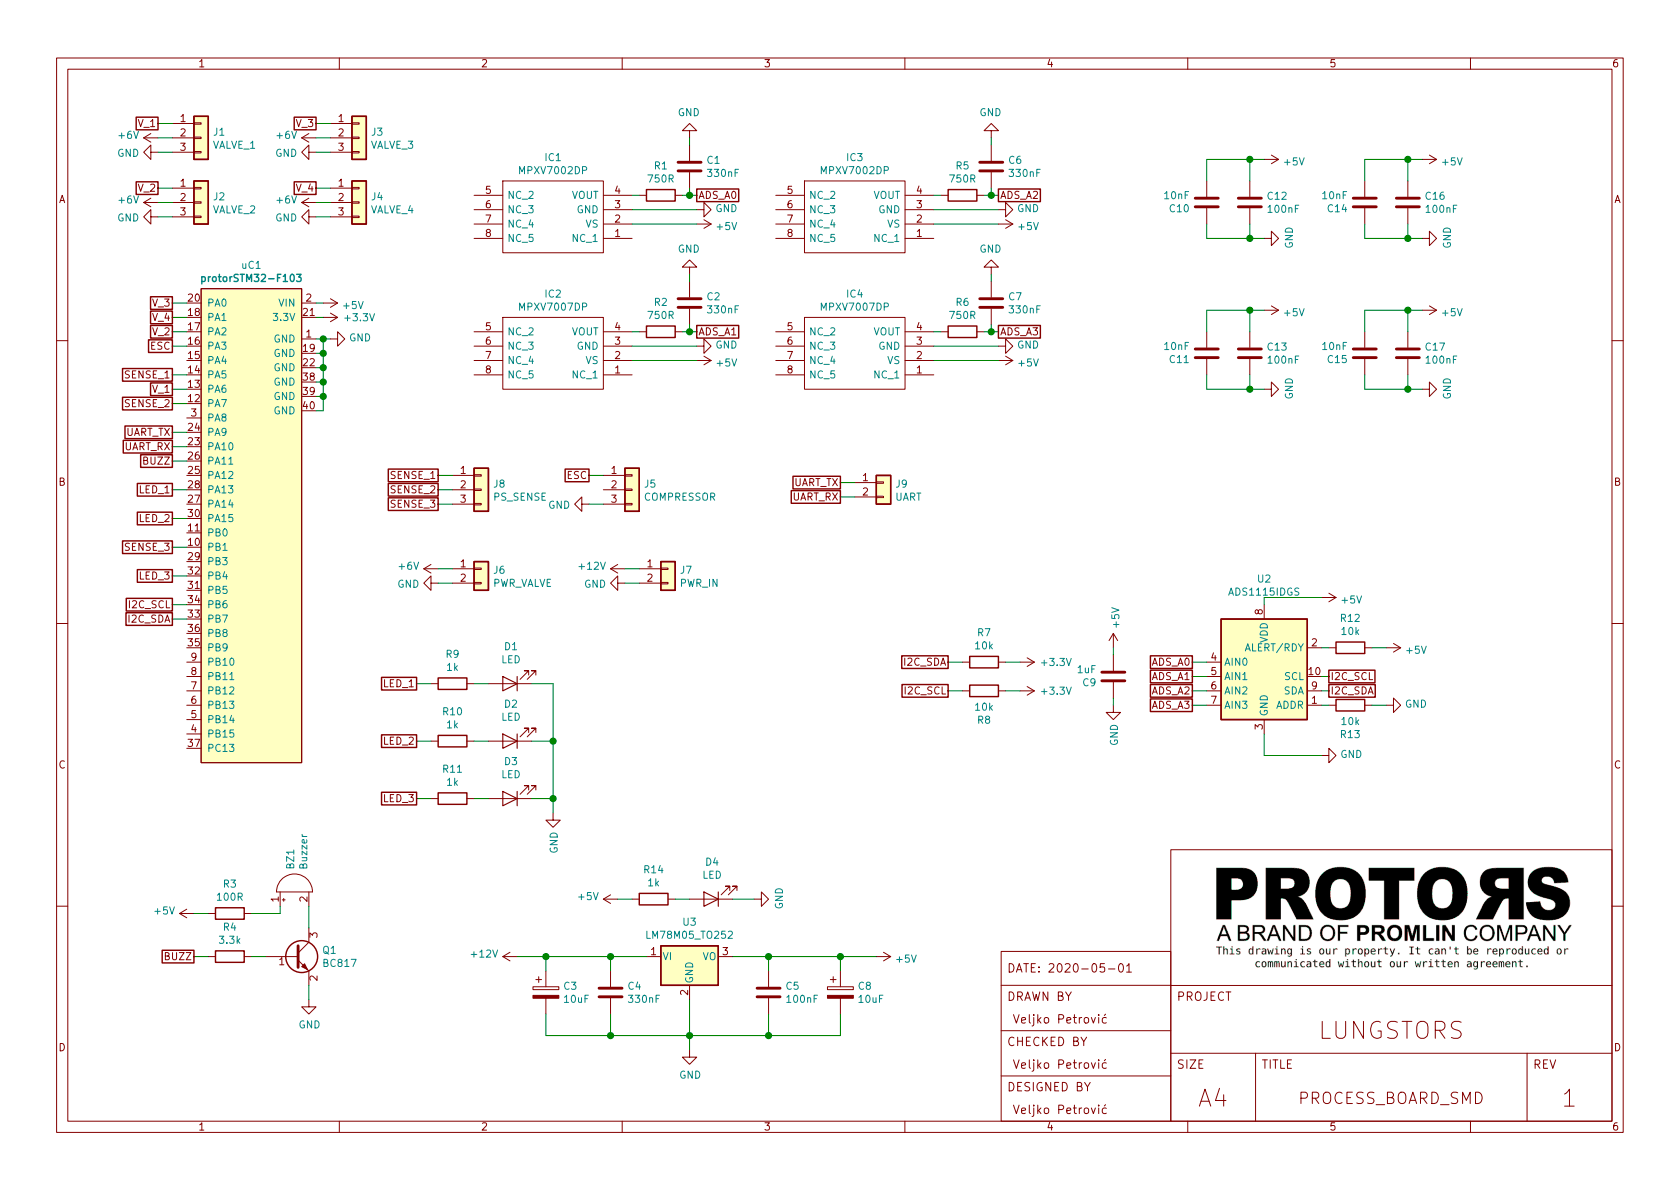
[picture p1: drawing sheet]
EESchema Schematic File Version 4
EELAYER 30 0
EELAYER END
$Descr A4 11693 8268
encoding utf-8
Sheet 1 1
Title "PROCESS_BOARD_SMD"
Date "2020-05-01"
Rev "1"
Comp ""
Comment1 "LUNGSTORS"
Comment2 "Veljko Petrović"
Comment3 "Veljko Petrović"
Comment4 "Veljko Petrović"
$EndDescr
$Comp
L PROCESS_BOARD_SMD-rescue:MPXV7002DP-protors IC3
U 1 1
P 5400 1350
F 0 "IC3" H 5950 1615 50  0000 C CNN
F 1 "MPXV7002DP" H 5950 1524 50  0000 C CNN
F 2 "protors:MPXV7002DPT1" H 6350 1450 50  0001 L CNN
F 3 "http://www.nxp.com/docs/en/data-sheet/MPXV7002.pdf" H 6350 1350 50  0001 L CNN
F 4 "9.906" H 6350 1150 50  0001 L CNN "Height"
F 5 "NXP" H 6350 1050 50  0001 L CNN "Manufacturer_Name"
	1    5400 1350
	1    0    0    -1  
$EndComp
$Comp
L PROCESS_BOARD_SMD-rescue:MPXV7002DP-protors IC1
U 1 1
P 3300 1350
F 0 "IC1" H 3850 1615 50  0000 C CNN
F 1 "MPXV7002DP" H 3850 1524 50  0000 C CNN
F 2 "protors:MPXV7002DPT1" H 4250 1450 50  0001 L CNN
F 3 "http://www.nxp.com/docs/en/data-sheet/MPXV7002.pdf" H 4250 1350 50  0001 L CNN
F 4 "9.906" H 4250 1150 50  0001 L CNN "Height"
F 5 "NXP" H 4250 1050 50  0001 L CNN "Manufacturer_Name"
	1    3300 1350
	1    0    0    -1  
$EndComp
$Comp
L PROCESS_BOARD_SMD-rescue:MPXV7002DP-protors IC2
U 1 1
P 3300 2300
F 0 "IC2" H 3850 2565 50  0000 C CNN
F 1 "MPXV7007DP" H 3850 2474 50  0000 C CNN
F 2 "protors:MPXV7002DPT1" H 4250 2400 50  0001 L CNN
F 3 "http://www.nxp.com/docs/en/data-sheet/MPXV7002.pdf" H 4250 2300 50  0001 L CNN
F 4 "9.906" H 4250 2100 50  0001 L CNN "Height"
F 5 "NXP" H 4250 2000 50  0001 L CNN "Manufacturer_Name"
	1    3300 2300
	1    0    0    -1  
$EndComp
$Comp
L PROCESS_BOARD_SMD-rescue:MPXV7002DP-protors IC4
U 1 1
P 5400 2300
F 0 "IC4" H 5950 2565 50  0000 C CNN
F 1 "MPXV7007DP" H 5950 2474 50  0000 C CNN
F 2 "protors:MPXV7002DPT1" H 6350 2400 50  0001 L CNN
F 3 "http://www.nxp.com/docs/en/data-sheet/MPXV7002.pdf" H 6350 2300 50  0001 L CNN
F 4 "9.906" H 6350 2100 50  0001 L CNN "Height"
F 5 "NXP" H 6350 2000 50  0001 L CNN "Manufacturer_Name"
	1    5400 2300
	1    0    0    -1  
$EndComp
$Comp
L Device:Buzzer BZ1
U 1 1
P 2050 6200
F 0 "BZ1" H 2202 6229 50  0000 L CNN
F 1 "Buzzer" H 2202 6138 50  0000 L CNN
F 2 "Buzzer_Beeper:Buzzer_12x9.5RM7.6" V 2025 6300 50  0001 C CNN
F 3 "~" V 2025 6300 50  0001 C CNN
	1    2050 6200
	0    -1   -1   0   
$EndComp
$Comp
L Device:C C1
U 1 1
P 4800 1150
F 0 "C1" H 4915 1196 50  0000 L CNN
F 1 "330nF" H 4915 1105 50  0000 L CNN
F 2 "Capacitor_SMD:C_0603_1608Metric" H 4838 1000 50  0001 C CNN
F 3 "~" H 4800 1150 50  0001 C CNN
	1    4800 1150
	1    0    0    -1  
$EndComp
$Comp
L Device:R R1
U 1 1
P 4600 1350
F 0 "R1" V 4393 1350 50  0000 C CNN
F 1 "750R" V 4484 1350 50  0000 C CNN
F 2 "Resistor_SMD:R_0603_1608Metric" V 4530 1350 50  0001 C CNN
F 3 "~" H 4600 1350 50  0001 C CNN
	1    4600 1350
	0    1    1    0   
$EndComp
$Comp
L power:GND #PWR043
U 1 1
P 9200 5250
F 0 "#PWR043" H 9200 5000 50  0001 C CNN
F 1 "GND" V 9205 5122 50  0000 R CNN
F 2 "" H 9200 5250 50  0001 C CNN
F 3 "" H 9200 5250 50  0001 C CNN
	1    9200 5250
	0    -1   -1   0   
$EndComp
Text GLabel 9250 4700 2    50   UnSpc ~ 0
I2C_SCL
Text GLabel 8300 4600 0    50   UnSpc ~ 0
ADS_A0
Text GLabel 8300 4700 0    50   UnSpc ~ 0
ADS_A1
Text GLabel 8300 4800 0    50   UnSpc ~ 0
ADS_A2
Text GLabel 8300 4900 0    50   UnSpc ~ 0
ADS_A3
$Comp
L Device:C C4
U 1 1
P 4250 6900
F 0 "C4" H 4365 6946 50  0000 L CNN
F 1 "330nF" H 4365 6855 50  0000 L CNN
F 2 "Capacitor_SMD:C_0603_1608Metric" H 4288 6750 50  0001 C CNN
F 3 "~" H 4250 6900 50  0001 C CNN
	1    4250 6900
	1    0    0    -1  
$EndComp
$Comp
L Device:C C5
U 1 1
P 5350 6900
F 0 "C5" H 5465 6946 50  0000 L CNN
F 1 "100nF" H 5465 6855 50  0000 L CNN
F 2 "Capacitor_SMD:C_0603_1608Metric" H 5388 6750 50  0001 C CNN
F 3 "~" H 5350 6900 50  0001 C CNN
	1    5350 6900
	1    0    0    -1  
$EndComp
$Comp
L Device:CP C3
U 1 1
P 3800 6900
F 0 "C3" H 3918 6946 50  0000 L CNN
F 1 "10uF" H 3918 6855 50  0000 L CNN
F 2 "Capacitor_SMD:CP_Elec_4x4.5" H 3838 6750 50  0001 C CNN
F 3 "~" H 3800 6900 50  0001 C CNN
	1    3800 6900
	1    0    0    -1  
$EndComp
$Comp
L Device:CP C8
U 1 1
P 5850 6900
F 0 "C8" H 5968 6946 50  0000 L CNN
F 1 "10uF" H 5968 6855 50  0000 L CNN
F 2 "Capacitor_SMD:CP_Elec_4x5.4" H 5888 6750 50  0001 C CNN
F 3 "~" H 5850 6900 50  0001 C CNN
	1    5850 6900
	1    0    0    -1  
$EndComp
$Comp
L power:+12V #PWR018
U 1 1
P 3600 6650
F 0 "#PWR018" H 3600 6500 50  0001 C CNN
F 1 "+12V" V 3615 6778 50  0000 L CNN
F 2 "" H 3600 6650 50  0001 C CNN
F 3 "" H 3600 6650 50  0001 C CNN
	1    3600 6650
	0    -1   -1   0   
$EndComp
$Comp
L power:GND #PWR026
U 1 1
P 4800 7300
F 0 "#PWR026" H 4800 7050 50  0001 C CNN
F 1 "GND" H 4805 7127 50  0000 C CNN
F 2 "" H 4800 7300 50  0001 C CNN
F 3 "" H 4800 7300 50  0001 C CNN
	1    4800 7300
	1    0    0    -1  
$EndComp
$Comp
L power:+5V #PWR035
U 1 1
P 6100 6650
F 0 "#PWR035" H 6100 6500 50  0001 C CNN
F 1 "+5V" V 6115 6778 50  0000 L CNN
F 2 "" H 6100 6650 50  0001 C CNN
F 3 "" H 6100 6650 50  0001 C CNN
	1    6100 6650
	0    1    1    0   
$EndComp
Wire Wire Line
	4250 6750 4250 6650
Connection ~ 4250 6650
Wire Wire Line
	4250 6650 4500 6650
Wire Wire Line
	3800 6750 3800 6650
Wire Wire Line
	3600 6650 3800 6650
Connection ~ 3800 6650
Wire Wire Line
	3800 6650 4250 6650
Wire Wire Line
	3800 7050 3800 7200
Wire Wire Line
	3800 7200 4250 7200
Wire Wire Line
	4800 7200 4800 7300
Wire Wire Line
	4250 7050 4250 7200
Connection ~ 4250 7200
Wire Wire Line
	4250 7200 4800 7200
Wire Wire Line
	4800 6950 4800 7200
Connection ~ 4800 7200
Wire Wire Line
	5100 6650 5350 6650
Wire Wire Line
	5850 6650 5850 6750
Connection ~ 5850 6650
Wire Wire Line
	5850 6650 6100 6650
Wire Wire Line
	5350 6650 5350 6750
Connection ~ 5350 6650
Wire Wire Line
	5350 6650 5850 6650
Wire Wire Line
	5850 7050 5850 7200
Wire Wire Line
	5850 7200 5350 7200
Wire Wire Line
	5350 7050 5350 7200
Connection ~ 5350 7200
Wire Wire Line
	5350 7200 4800 7200
Text GLabel 4850 1350 2    50   UnSpc ~ 0
ADS_A0
Text GLabel 4850 2300 2    50   UnSpc ~ 0
ADS_A1
Text GLabel 6950 1350 2    50   UnSpc ~ 0
ADS_A2
Text GLabel 6950 2300 2    50   UnSpc ~ 0
ADS_A3
$Comp
L power:+5V #PWR022
U 1 1
P 4850 1550
F 0 "#PWR022" H 4850 1400 50  0001 C CNN
F 1 "+5V" V 4865 1678 50  0000 L CNN
F 2 "" H 4850 1550 50  0001 C CNN
F 3 "" H 4850 1550 50  0001 C CNN
	1    4850 1550
	0    1    1    0   
$EndComp
$Comp
L power:+5V #PWR024
U 1 1
P 4850 2500
F 0 "#PWR024" H 4850 2350 50  0001 C CNN
F 1 "+5V" V 4865 2628 50  0000 L CNN
F 2 "" H 4850 2500 50  0001 C CNN
F 3 "" H 4850 2500 50  0001 C CNN
	1    4850 2500
	0    1    1    0   
$EndComp
$Comp
L power:+5V #PWR032
U 1 1
P 6950 2500
F 0 "#PWR032" H 6950 2350 50  0001 C CNN
F 1 "+5V" V 6965 2628 50  0000 L CNN
F 2 "" H 6950 2500 50  0001 C CNN
F 3 "" H 6950 2500 50  0001 C CNN
	1    6950 2500
	0    1    1    0   
$EndComp
$Comp
L power:+5V #PWR030
U 1 1
P 6950 1550
F 0 "#PWR030" H 6950 1400 50  0001 C CNN
F 1 "+5V" V 6965 1678 50  0000 L CNN
F 2 "" H 6950 1550 50  0001 C CNN
F 3 "" H 6950 1550 50  0001 C CNN
	1    6950 1550
	0    1    1    0   
$EndComp
$Comp
L power:GND #PWR021
U 1 1
P 4850 1450
F 0 "#PWR021" H 4850 1200 50  0001 C CNN
F 1 "GND" V 4855 1322 50  0000 R CNN
F 2 "" H 4850 1450 50  0001 C CNN
F 3 "" H 4850 1450 50  0001 C CNN
	1    4850 1450
	0    -1   -1   0   
$EndComp
$Comp
L power:GND #PWR023
U 1 1
P 4850 2400
F 0 "#PWR023" H 4850 2150 50  0001 C CNN
F 1 "GND" V 4855 2272 50  0000 R CNN
F 2 "" H 4850 2400 50  0001 C CNN
F 3 "" H 4850 2400 50  0001 C CNN
	1    4850 2400
	0    -1   -1   0   
$EndComp
$Comp
L power:GND #PWR031
U 1 1
P 6950 2400
F 0 "#PWR031" H 6950 2150 50  0001 C CNN
F 1 "GND" V 6955 2272 50  0000 R CNN
F 2 "" H 6950 2400 50  0001 C CNN
F 3 "" H 6950 2400 50  0001 C CNN
	1    6950 2400
	0    -1   -1   0   
$EndComp
$Comp
L power:GND #PWR029
U 1 1
P 6950 1450
F 0 "#PWR029" H 6950 1200 50  0001 C CNN
F 1 "GND" V 6955 1322 50  0000 R CNN
F 2 "" H 6950 1450 50  0001 C CNN
F 3 "" H 6950 1450 50  0001 C CNN
	1    6950 1450
	0    -1   -1   0   
$EndComp
Wire Wire Line
	4400 1450 4850 1450
Wire Wire Line
	4400 1550 4850 1550
Wire Wire Line
	6500 1450 6950 1450
Wire Wire Line
	6500 1550 6950 1550
Wire Wire Line
	4400 2400 4850 2400
Wire Wire Line
	4400 2500 4850 2500
Wire Wire Line
	6500 2400 6950 2400
Wire Wire Line
	6500 2500 6950 2500
$Comp
L Device:R R3
U 1 1
P 1600 6350
F 0 "R3" V 1393 6350 50  0000 C CNN
F 1 "100R" V 1484 6350 50  0000 C CNN
F 2 "Resistor_SMD:R_0603_1608Metric" V 1530 6350 50  0001 C CNN
F 3 "~" H 1600 6350 50  0001 C CNN
	1    1600 6350
	0    1    1    0   
$EndComp
Wire Wire Line
	4850 1350 4800 1350
Wire Wire Line
	4800 1350 4800 1300
Connection ~ 4800 1350
Wire Wire Line
	4800 1350 4750 1350
Wire Wire Line
	4450 1350 4400 1350
$Comp
L power:GND #PWR019
U 1 1
P 4800 950
F 0 "#PWR019" H 4800 700 50  0001 C CNN
F 1 "GND" H 4805 777 50  0000 C CNN
F 2 "" H 4800 950 50  0001 C CNN
F 3 "" H 4800 950 50  0001 C CNN
	1    4800 950 
	-1   0    0    1   
$EndComp
Wire Wire Line
	4800 950  4800 1000
$Comp
L Device:R R2
U 1 1
P 4600 2300
F 0 "R2" V 4393 2300 50  0000 C CNN
F 1 "750R" V 4484 2300 50  0000 C CNN
F 2 "Resistor_SMD:R_0603_1608Metric" V 4530 2300 50  0001 C CNN
F 3 "~" H 4600 2300 50  0001 C CNN
	1    4600 2300
	0    1    1    0   
$EndComp
$Comp
L Device:C C2
U 1 1
P 4800 2100
F 0 "C2" H 4915 2146 50  0000 L CNN
F 1 "330nF" H 4915 2055 50  0000 L CNN
F 2 "Capacitor_SMD:C_0603_1608Metric" H 4838 1950 50  0001 C CNN
F 3 "~" H 4800 2100 50  0001 C CNN
	1    4800 2100
	1    0    0    -1  
$EndComp
$Comp
L power:GND #PWR020
U 1 1
P 4800 1900
F 0 "#PWR020" H 4800 1650 50  0001 C CNN
F 1 "GND" H 4805 1727 50  0000 C CNN
F 2 "" H 4800 1900 50  0001 C CNN
F 3 "" H 4800 1900 50  0001 C CNN
	1    4800 1900
	-1   0    0    1   
$EndComp
Wire Wire Line
	4450 2300 4400 2300
Wire Wire Line
	4750 2300 4800 2300
Wire Wire Line
	4800 2250 4800 2300
Connection ~ 4800 2300
Wire Wire Line
	4800 2300 4850 2300
Wire Wire Line
	4800 1900 4800 1950
$Comp
L Device:R R5
U 1 1
P 6700 1350
F 0 "R5" V 6493 1350 50  0000 C CNN
F 1 "750R" V 6584 1350 50  0000 C CNN
F 2 "Resistor_SMD:R_0603_1608Metric" V 6630 1350 50  0001 C CNN
F 3 "~" H 6700 1350 50  0001 C CNN
	1    6700 1350
	0    1    1    0   
$EndComp
$Comp
L Device:C C6
U 1 1
P 6900 1150
F 0 "C6" H 7015 1196 50  0000 L CNN
F 1 "330nF" H 7015 1105 50  0000 L CNN
F 2 "Capacitor_SMD:C_0603_1608Metric" H 6938 1000 50  0001 C CNN
F 3 "~" H 6900 1150 50  0001 C CNN
	1    6900 1150
	1    0    0    -1  
$EndComp
$Comp
L power:GND #PWR027
U 1 1
P 6900 950
F 0 "#PWR027" H 6900 700 50  0001 C CNN
F 1 "GND" H 6905 777 50  0000 C CNN
F 2 "" H 6900 950 50  0001 C CNN
F 3 "" H 6900 950 50  0001 C CNN
	1    6900 950 
	-1   0    0    1   
$EndComp
$Comp
L Device:R R6
U 1 1
P 6700 2300
F 0 "R6" V 6493 2300 50  0000 C CNN
F 1 "750R" V 6584 2300 50  0000 C CNN
F 2 "Resistor_SMD:R_0603_1608Metric" V 6630 2300 50  0001 C CNN
F 3 "~" H 6700 2300 50  0001 C CNN
	1    6700 2300
	0    1    1    0   
$EndComp
$Comp
L Device:C C7
U 1 1
P 6900 2100
F 0 "C7" H 7015 2146 50  0000 L CNN
F 1 "330nF" H 7015 2055 50  0000 L CNN
F 2 "Capacitor_SMD:C_0603_1608Metric" H 6938 1950 50  0001 C CNN
F 3 "~" H 6900 2100 50  0001 C CNN
	1    6900 2100
	1    0    0    -1  
$EndComp
$Comp
L power:GND #PWR028
U 1 1
P 6900 1900
F 0 "#PWR028" H 6900 1650 50  0001 C CNN
F 1 "GND" H 6905 1727 50  0000 C CNN
F 2 "" H 6900 1900 50  0001 C CNN
F 3 "" H 6900 1900 50  0001 C CNN
	1    6900 1900
	-1   0    0    1   
$EndComp
Wire Wire Line
	6500 1350 6550 1350
Wire Wire Line
	6850 1350 6900 1350
Wire Wire Line
	6900 1300 6900 1350
Connection ~ 6900 1350
Wire Wire Line
	6900 1350 6950 1350
Wire Wire Line
	6900 1000 6900 950 
Wire Wire Line
	6550 2300 6500 2300
Wire Wire Line
	6850 2300 6900 2300
Wire Wire Line
	6900 2250 6900 2300
Connection ~ 6900 2300
Wire Wire Line
	6900 2300 6950 2300
Wire Wire Line
	6900 1950 6900 1900
$Comp
L Connector_Generic:Conn_01x02 J7
U 1 1
P 4650 3950
F 0 "J7" H 4730 3942 50  0000 L CNN
F 1 "PWR_IN" H 4730 3851 50  0000 L CNN
F 2 "TerminalBlock_TE-Connectivity:TerminalBlock_TE_282834-2_1x02_P2.54mm_Horizontal" H 4650 3950 50  0001 C CNN
F 3 "~" H 4650 3950 50  0001 C CNN
	1    4650 3950
	1    0    0    -1  
$EndComp
$Comp
L Connector_Generic:Conn_01x03 J1
U 1 1
P 1400 950
F 0 "J1" H 1480 992 50  0000 L CNN
F 1 "VALVE_1" H 1480 901 50  0000 L CNN
F 2 "Connector_PinHeader_2.54mm:PinHeader_1x03_P2.54mm_Vertical" H 1400 950 50  0001 C CNN
F 3 "~" H 1400 950 50  0001 C CNN
	1    1400 950 
	1    0    0    -1  
$EndComp
$Comp
L Connector_Generic:Conn_01x02 J6
U 1 1
P 3350 3950
F 0 "J6" H 3430 3942 50  0000 L CNN
F 1 "PWR_VALVE" H 3430 3851 50  0000 L CNN
F 2 "TerminalBlock_RND:TerminalBlock_RND_205-00232_1x02_P5.08mm_Horizontal" H 3350 3950 50  0001 C CNN
F 3 "~" H 3350 3950 50  0001 C CNN
	1    3350 3950
	1    0    0    -1  
$EndComp
$Comp
L Connector_Generic:Conn_01x03 J2
U 1 1
P 1400 1400
F 0 "J2" H 1480 1442 50  0000 L CNN
F 1 "VALVE_2" H 1480 1351 50  0000 L CNN
F 2 "Connector_PinHeader_2.54mm:PinHeader_1x03_P2.54mm_Vertical" H 1400 1400 50  0001 C CNN
F 3 "~" H 1400 1400 50  0001 C CNN
	1    1400 1400
	1    0    0    -1  
$EndComp
$Comp
L Connector_Generic:Conn_01x03 J3
U 1 1
P 2500 950
F 0 "J3" H 2580 992 50  0000 L CNN
F 1 "VALVE_3" H 2580 901 50  0000 L CNN
F 2 "Connector_PinHeader_2.54mm:PinHeader_1x03_P2.54mm_Vertical" H 2500 950 50  0001 C CNN
F 3 "~" H 2500 950 50  0001 C CNN
	1    2500 950 
	1    0    0    -1  
$EndComp
$Comp
L Connector_Generic:Conn_01x03 J4
U 1 1
P 2500 1400
F 0 "J4" H 2580 1442 50  0000 L CNN
F 1 "VALVE_4" H 2580 1351 50  0000 L CNN
F 2 "Connector_PinHeader_2.54mm:PinHeader_1x03_P2.54mm_Vertical" H 2500 1400 50  0001 C CNN
F 3 "~" H 2500 1400 50  0001 C CNN
	1    2500 1400
	1    0    0    -1  
$EndComp
$Comp
L Connector_Generic:Conn_01x03 J5
U 1 1
P 4400 3400
F 0 "J5" H 4480 3442 50  0000 L CNN
F 1 "COMPRESSOR" H 4480 3351 50  0000 L CNN
F 2 "Connector_PinHeader_2.54mm:PinHeader_1x03_P2.54mm_Vertical" H 4400 3400 50  0001 C CNN
F 3 "~" H 4400 3400 50  0001 C CNN
	1    4400 3400
	1    0    0    -1  
$EndComp
Text GLabel 1100 850  0    50   UnSpc ~ 0
V_1
Text GLabel 1100 1300 0    50   UnSpc ~ 0
V_2
Text GLabel 2200 850  0    50   UnSpc ~ 0
V_3
Text GLabel 2200 1300 0    50   UnSpc ~ 0
V_4
Text GLabel 4100 3300 0    50   UnSpc ~ 0
ESC
$Comp
L power:+6V #PWR01
U 1 1
P 1100 950
F 0 "#PWR01" H 1100 800 50  0001 C CNN
F 1 "+6V" V 1115 1078 50  0000 L CNN
F 2 "" H 1100 950 50  0001 C CNN
F 3 "" H 1100 950 50  0001 C CNN
	1    1100 950 
	0    -1   -1   0   
$EndComp
$Comp
L power:+6V #PWR03
U 1 1
P 1100 1400
F 0 "#PWR03" H 1100 1250 50  0001 C CNN
F 1 "+6V" V 1115 1528 50  0000 L CNN
F 2 "" H 1100 1400 50  0001 C CNN
F 3 "" H 1100 1400 50  0001 C CNN
	1    1100 1400
	0    -1   -1   0   
$EndComp
$Comp
L power:+6V #PWR05
U 1 1
P 2200 950
F 0 "#PWR05" H 2200 800 50  0001 C CNN
F 1 "+6V" V 2215 1078 50  0000 L CNN
F 2 "" H 2200 950 50  0001 C CNN
F 3 "" H 2200 950 50  0001 C CNN
	1    2200 950 
	0    -1   -1   0   
$EndComp
$Comp
L power:+6V #PWR07
U 1 1
P 2200 1400
F 0 "#PWR07" H 2200 1250 50  0001 C CNN
F 1 "+6V" V 2215 1528 50  0000 L CNN
F 2 "" H 2200 1400 50  0001 C CNN
F 3 "" H 2200 1400 50  0001 C CNN
	1    2200 1400
	0    -1   -1   0   
$EndComp
$Comp
L power:GND #PWR02
U 1 1
P 1100 1050
F 0 "#PWR02" H 1100 800 50  0001 C CNN
F 1 "GND" V 1105 922 50  0000 R CNN
F 2 "" H 1100 1050 50  0001 C CNN
F 3 "" H 1100 1050 50  0001 C CNN
	1    1100 1050
	0    1    1    0   
$EndComp
$Comp
L power:GND #PWR04
U 1 1
P 1100 1500
F 0 "#PWR04" H 1100 1250 50  0001 C CNN
F 1 "GND" V 1105 1372 50  0000 R CNN
F 2 "" H 1100 1500 50  0001 C CNN
F 3 "" H 1100 1500 50  0001 C CNN
	1    1100 1500
	0    1    1    0   
$EndComp
$Comp
L power:GND #PWR06
U 1 1
P 2200 1050
F 0 "#PWR06" H 2200 800 50  0001 C CNN
F 1 "GND" V 2205 922 50  0000 R CNN
F 2 "" H 2200 1050 50  0001 C CNN
F 3 "" H 2200 1050 50  0001 C CNN
	1    2200 1050
	0    1    1    0   
$EndComp
$Comp
L power:GND #PWR08
U 1 1
P 2200 1500
F 0 "#PWR08" H 2200 1250 50  0001 C CNN
F 1 "GND" V 2205 1372 50  0000 R CNN
F 2 "" H 2200 1500 50  0001 C CNN
F 3 "" H 2200 1500 50  0001 C CNN
	1    2200 1500
	0    1    1    0   
$EndComp
$Comp
L power:GND #PWR012
U 1 1
P 4100 3500
F 0 "#PWR012" H 4100 3250 50  0001 C CNN
F 1 "GND" V 4105 3372 50  0000 R CNN
F 2 "" H 4100 3500 50  0001 C CNN
F 3 "" H 4100 3500 50  0001 C CNN
	1    4100 3500
	0    1    1    0   
$EndComp
$Comp
L power:+6V #PWR013
U 1 1
P 3050 3950
F 0 "#PWR013" H 3050 3800 50  0001 C CNN
F 1 "+6V" V 3065 4078 50  0000 L CNN
F 2 "" H 3050 3950 50  0001 C CNN
F 3 "" H 3050 3950 50  0001 C CNN
	1    3050 3950
	0    -1   -1   0   
$EndComp
$Comp
L power:GND #PWR014
U 1 1
P 3050 4050
F 0 "#PWR014" H 3050 3800 50  0001 C CNN
F 1 "GND" V 3055 3922 50  0000 R CNN
F 2 "" H 3050 4050 50  0001 C CNN
F 3 "" H 3050 4050 50  0001 C CNN
	1    3050 4050
	0    1    1    0   
$EndComp
$Comp
L power:GND #PWR016
U 1 1
P 4350 4050
F 0 "#PWR016" H 4350 3800 50  0001 C CNN
F 1 "GND" V 4355 3922 50  0000 R CNN
F 2 "" H 4350 4050 50  0001 C CNN
F 3 "" H 4350 4050 50  0001 C CNN
	1    4350 4050
	0    1    1    0   
$EndComp
$Comp
L power:+12V #PWR015
U 1 1
P 4350 3950
F 0 "#PWR015" H 4350 3800 50  0001 C CNN
F 1 "+12V" V 4365 4078 50  0000 L CNN
F 2 "" H 4350 3950 50  0001 C CNN
F 3 "" H 4350 3950 50  0001 C CNN
	1    4350 3950
	0    -1   -1   0   
$EndComp
Wire Wire Line
	3050 3950 3150 3950
Wire Wire Line
	3050 4050 3150 4050
Wire Wire Line
	4350 3950 4450 3950
Wire Wire Line
	4350 4050 4450 4050
Wire Wire Line
	4100 3300 4200 3300
Wire Wire Line
	4100 3500 4200 3500
Wire Wire Line
	2200 850  2300 850 
Wire Wire Line
	2200 950  2300 950 
Wire Wire Line
	2200 1050 2300 1050
Wire Wire Line
	2200 1300 2300 1300
Wire Wire Line
	2200 1400 2300 1400
Wire Wire Line
	2200 1500 2300 1500
Wire Wire Line
	1100 1300 1200 1300
Wire Wire Line
	1100 1400 1200 1400
Wire Wire Line
	1100 1500 1200 1500
Wire Wire Line
	1100 850  1200 850 
Wire Wire Line
	1100 950  1200 950 
Wire Wire Line
	1100 1050 1200 1050
$Comp
L Device:C C14
U 1 1
P 9500 1400
F 0 "C14" H 9615 1446 50  0000 L CNN
F 1 "10nF" H 9615 1355 50  0000 L CNN
F 2 "Capacitor_SMD:C_0603_1608Metric" H 9538 1250 50  0001 C CNN
F 3 "~" H 9500 1400 50  0001 C CNN
	1    9500 1400
	-1   0    0    1   
$EndComp
$Comp
L Device:C C16
U 1 1
P 9800 1400
F 0 "C16" H 9915 1446 50  0000 L CNN
F 1 "100nF" H 9915 1355 50  0000 L CNN
F 2 "Capacitor_SMD:C_0603_1608Metric" H 9838 1250 50  0001 C CNN
F 3 "~" H 9800 1400 50  0001 C CNN
	1    9800 1400
	1    0    0    -1  
$EndComp
$Comp
L power:+5V #PWR045
U 1 1
P 9900 1100
F 0 "#PWR045" H 9900 950 50  0001 C CNN
F 1 "+5V" V 9915 1228 50  0000 L CNN
F 2 "" H 9900 1100 50  0001 C CNN
F 3 "" H 9900 1100 50  0001 C CNN
	1    9900 1100
	0    1    1    0   
$EndComp
$Comp
L power:GND #PWR046
U 1 1
P 9900 1650
F 0 "#PWR046" H 9900 1400 50  0001 C CNN
F 1 "GND" H 9905 1477 50  0000 C CNN
F 2 "" H 9900 1650 50  0001 C CNN
F 3 "" H 9900 1650 50  0001 C CNN
	1    9900 1650
	0    -1   -1   0   
$EndComp
Wire Wire Line
	9500 1250 9500 1100
Wire Wire Line
	9500 1100 9800 1100
Wire Wire Line
	9800 1250 9800 1100
Connection ~ 9800 1100
Wire Wire Line
	9800 1100 9900 1100
Wire Wire Line
	9500 1550 9500 1650
Wire Wire Line
	9500 1650 9800 1650
Wire Wire Line
	9800 1550 9800 1650
Connection ~ 9800 1650
Wire Wire Line
	9800 1650 9900 1650
$Comp
L Device:R R4
U 1 1
P 1600 6650
F 0 "R4" V 1393 6650 50  0000 C CNN
F 1 "3.3k" V 1484 6650 50  0000 C CNN
F 2 "Resistor_SMD:R_0603_1608Metric" V 1530 6650 50  0001 C CNN
F 3 "~" H 1600 6650 50  0001 C CNN
	1    1600 6650
	0    1    1    0   
$EndComp
Text GLabel 1350 6650 0    50   UnSpc ~ 0
BUZZ
Wire Wire Line
	1350 6650 1450 6650
Wire Wire Line
	1750 6650 1850 6650
$Comp
L power:GND #PWR025
U 1 1
P 2150 6950
F 0 "#PWR025" H 2150 6700 50  0001 C CNN
F 1 "GND" H 2155 6777 50  0000 C CNN
F 2 "" H 2150 6950 50  0001 C CNN
F 3 "" H 2150 6950 50  0001 C CNN
	1    2150 6950
	1    0    0    -1  
$EndComp
Wire Wire Line
	2150 6300 2150 6450
$Comp
L power:+5V #PWR09
U 1 1
P 2250 2100
F 0 "#PWR09" H 2250 1950 50  0001 C CNN
F 1 "+5V" V 2265 2228 50  0000 L CNN
F 2 "" H 2250 2100 50  0001 C CNN
F 3 "" H 2250 2100 50  0001 C CNN
	1    2250 2100
	0    1    1    0   
$EndComp
$Comp
L power:GND #PWR011
U 1 1
P 2300 2350
F 0 "#PWR011" H 2300 2100 50  0001 C CNN
F 1 "GND" V 2305 2222 50  0000 R CNN
F 2 "" H 2300 2350 50  0001 C CNN
F 3 "" H 2300 2350 50  0001 C CNN
	1    2300 2350
	0    -1   -1   0   
$EndComp
$Comp
L power:+3.3V #PWR010
U 1 1
P 2250 2200
F 0 "#PWR010" H 2250 2050 50  0001 C CNN
F 1 "+3.3V" V 2250 2450 50  0000 C CNN
F 2 "" H 2250 2200 50  0001 C CNN
F 3 "" H 2250 2200 50  0001 C CNN
	1    2250 2200
	0    1    1    0   
$EndComp
Wire Wire Line
	2200 2100 2250 2100
Wire Wire Line
	2200 2200 2250 2200
Text GLabel 1200 4300 0    50   UnSpc ~ 0
I2C_SDA
Text GLabel 1200 4200 0    50   UnSpc ~ 0
I2C_SCL
Text GLabel 1200 2700 0    50   UnSpc ~ 0
V_1
Text GLabel 1200 2300 0    50   UnSpc ~ 0
V_2
Text GLabel 1200 2100 0    50   UnSpc ~ 0
V_3
Text GLabel 1200 2200 0    50   UnSpc ~ 0
V_4
Text GLabel 1200 2400 0    50   UnSpc ~ 0
ESC
Wire Wire Line
	1200 2100 1300 2100
Wire Wire Line
	1200 2200 1300 2200
Wire Wire Line
	1200 2300 1300 2300
Wire Wire Line
	1200 2400 1300 2400
Wire Wire Line
	1200 2700 1300 2700
Text GLabel 1200 3200 0    50   UnSpc ~ 0
BUZZ
$Comp
L Connector_Generic:Conn_01x02 J9
U 1 1
P 6150 3350
F 0 "J9" H 6230 3342 50  0000 L CNN
F 1 "UART" H 6230 3251 50  0000 L CNN
F 2 "TerminalBlock_TE-Connectivity:TerminalBlock_TE_282834-2_1x02_P2.54mm_Horizontal" H 6150 3350 50  0001 C CNN
F 3 "~" H 6150 3350 50  0001 C CNN
	1    6150 3350
	1    0    0    -1  
$EndComp
Text GLabel 5850 3350 0    50   UnSpc ~ 0
UART_TX
Text GLabel 5850 3450 0    50   UnSpc ~ 0
UART_RX
Text GLabel 1200 3000 0    50   UnSpc ~ 0
UART_TX
Text GLabel 1200 3100 0    50   UnSpc ~ 0
UART_RX
Wire Wire Line
	5850 3350 5950 3350
Wire Wire Line
	5850 3450 5950 3450
Wire Wire Line
	1200 3000 1300 3000
Wire Wire Line
	1200 3100 1300 3100
Wire Wire Line
	1200 4200 1300 4200
Wire Wire Line
	1200 4300 1300 4300
$Comp
L power:+5V #PWR017
U 1 1
P 1350 6350
F 0 "#PWR017" H 1350 6200 50  0001 C CNN
F 1 "+5V" V 1365 6478 50  0000 L CNN
F 2 "" H 1350 6350 50  0001 C CNN
F 3 "" H 1350 6350 50  0001 C CNN
	1    1350 6350
	0    -1   -1   0   
$EndComp
$Comp
L Device:LED D1
U 1 1
P 3550 4750
F 0 "D1" H 3543 4495 50  0000 C CNN
F 1 "LED" H 3543 4586 50  0000 C CNN
F 2 "LED_SMD:LED_0603_1608Metric" H 3550 4750 50  0001 C CNN
F 3 "~" H 3550 4750 50  0001 C CNN
	1    3550 4750
	-1   0    0    1   
$EndComp
$Comp
L Device:LED D2
U 1 1
P 3550 5150
F 0 "D2" H 3543 4895 50  0000 C CNN
F 1 "LED" H 3543 4986 50  0000 C CNN
F 2 "LED_SMD:LED_0603_1608Metric" H 3550 5150 50  0001 C CNN
F 3 "~" H 3550 5150 50  0001 C CNN
	1    3550 5150
	-1   0    0    1   
$EndComp
$Comp
L Device:LED D3
U 1 1
P 3550 5550
F 0 "D3" H 3543 5295 50  0000 C CNN
F 1 "LED" H 3543 5386 50  0000 C CNN
F 2 "LED_SMD:LED_0603_1608Metric" H 3550 5550 50  0001 C CNN
F 3 "~" H 3550 5550 50  0001 C CNN
	1    3550 5550
	-1   0    0    1   
$EndComp
$Comp
L Device:R R9
U 1 1
P 3150 4750
F 0 "R9" V 2943 4750 50  0000 C CNN
F 1 "1k" V 3034 4750 50  0000 C CNN
F 2 "Resistor_SMD:R_0603_1608Metric" V 3080 4750 50  0001 C CNN
F 3 "~" H 3150 4750 50  0001 C CNN
	1    3150 4750
	0    1    1    0   
$EndComp
$Comp
L Device:R R10
U 1 1
P 3150 5150
F 0 "R10" V 2943 5150 50  0000 C CNN
F 1 "1k" V 3034 5150 50  0000 C CNN
F 2 "Resistor_SMD:R_0603_1608Metric" V 3080 5150 50  0001 C CNN
F 3 "~" H 3150 5150 50  0001 C CNN
	1    3150 5150
	0    1    1    0   
$EndComp
$Comp
L Device:R R11
U 1 1
P 3150 5550
F 0 "R11" V 2943 5550 50  0000 C CNN
F 1 "1k" V 3034 5550 50  0000 C CNN
F 2 "Resistor_SMD:R_0603_1608Metric" V 3080 5550 50  0001 C CNN
F 3 "~" H 3150 5550 50  0001 C CNN
	1    3150 5550
	0    1    1    0   
$EndComp
$Comp
L power:GND #PWR044
U 1 1
P 3850 5650
F 0 "#PWR044" H 3850 5400 50  0001 C CNN
F 1 "GND" V 3855 5522 50  0000 R CNN
F 2 "" H 3850 5650 50  0001 C CNN
F 3 "" H 3850 5650 50  0001 C CNN
	1    3850 5650
	1    0    0    -1  
$EndComp
Text GLabel 2900 4750 0    50   UnSpc ~ 0
LED_1
Text GLabel 2900 5150 0    50   UnSpc ~ 0
LED_2
Text GLabel 2900 5550 0    50   UnSpc ~ 0
LED_3
Wire Wire Line
	2900 4750 3000 4750
Wire Wire Line
	2900 5150 3000 5150
Wire Wire Line
	2900 5550 3000 5550
Wire Wire Line
	3300 4750 3400 4750
Wire Wire Line
	3300 5150 3400 5150
Wire Wire Line
	3300 5550 3400 5550
Wire Wire Line
	3700 4750 3850 4750
Wire Wire Line
	3850 4750 3850 5150
Wire Wire Line
	3700 5150 3850 5150
Connection ~ 3850 5150
Wire Wire Line
	3850 5150 3850 5550
Wire Wire Line
	3700 5550 3850 5550
Connection ~ 3850 5550
Wire Wire Line
	3850 5550 3850 5650
Text GLabel 1200 3400 0    50   UnSpc ~ 0
LED_1
Text GLabel 1200 3600 0    50   UnSpc ~ 0
LED_2
Text GLabel 1200 4000 0    50   UnSpc ~ 0
LED_3
Wire Wire Line
	1750 6350 1950 6350
Wire Wire Line
	1950 6350 1950 6300
Wire Wire Line
	1450 6350 1350 6350
Wire Wire Line
	2150 6850 2150 6950
$Comp
L Connector_Generic:Conn_01x03 J8
U 1 1
P 3350 3400
F 0 "J8" H 3430 3442 50  0000 L CNN
F 1 "PS_SENSE" H 3430 3351 50  0000 L CNN
F 2 "TerminalBlock_TE-Connectivity:TerminalBlock_TE_282834-3_1x03_P2.54mm_Horizontal" H 3350 3400 50  0001 C CNN
F 3 "~" H 3350 3400 50  0001 C CNN
	1    3350 3400
	1    0    0    -1  
$EndComp
Text GLabel 3050 3300 0    50   UnSpc ~ 0
SENSE_1
Text GLabel 3050 3400 0    50   UnSpc ~ 0
SENSE_2
Text GLabel 3050 3500 0    50   UnSpc ~ 0
SENSE_3
Wire Wire Line
	3050 3300 3150 3300
Wire Wire Line
	3050 3400 3150 3400
Wire Wire Line
	3050 3500 3150 3500
Text GLabel 1200 2800 0    50   UnSpc ~ 0
SENSE_2
Text GLabel 1200 3800 0    50   UnSpc ~ 0
SENSE_3
Text GLabel 1200 2600 0    50   UnSpc ~ 0
SENSE_1
Wire Wire Line
	1200 2600 1300 2600
Wire Wire Line
	1200 2800 1300 2800
Wire Wire Line
	1200 3800 1300 3800
Wire Wire Line
	2200 2350 2250 2350
$Comp
L protors:protorSTM32-F103 uC1
U 1 1
P 1750 2000
F 0 "uC1" H 1750 2165 50  0000 C CNN
F 1 "protorSTM32-F103" H 1750 2074 50  0000 C CNB
F 2 "protors:protorSTM32-F103v1.1" H 1700 2050 50  0001 C CNN
F 3 "" H 1700 2050 50  0001 C CNN
	1    1750 2000
	1    0    0    -1  
$EndComp
$Comp
L Analog_ADC:ADS1115IDGS U2
U 1 1
P 8800 4700
F 0 "U2" H 8800 5381 50  0000 C CNN
F 1 "ADS1115IDGS" H 8800 5290 50  0000 C CNN
F 2 "Package_SO:TSSOP-10_3x3mm_P0.5mm" H 8800 4200 50  0001 C CNN
F 3 "http://www.ti.com/lit/ds/symlink/ads1113.pdf" H 8750 3800 50  0001 C CNN
	1    8800 4700
	1    0    0    -1  
$EndComp
Wire Wire Line
	8300 4600 8400 4600
Wire Wire Line
	8300 4700 8400 4700
Wire Wire Line
	8300 4800 8400 4800
Wire Wire Line
	8300 4900 8400 4900
$Comp
L Device:R R13
U 1 1
P 9400 4900
F 0 "R13" V 9193 4900 50  0000 C CNN
F 1 "10k" V 9284 4900 50  0000 C CNN
F 2 "Resistor_SMD:R_0603_1608Metric" V 9330 4900 50  0001 C CNN
F 3 "~" H 9400 4900 50  0001 C CNN
	1    9400 4900
	0    -1   -1   0   
$EndComp
Text GLabel 9250 4800 2    50   UnSpc ~ 0
I2C_SDA
$Comp
L Device:C C9
U 1 1
P 7750 4700
F 0 "C9" H 7865 4746 50  0000 L CNN
F 1 "1uF" H 7865 4655 50  0000 L CNN
F 2 "Capacitor_SMD:C_0603_1608Metric" H 7788 4550 50  0001 C CNN
F 3 "~" H 7750 4700 50  0001 C CNN
	1    7750 4700
	-1   0    0    1   
$EndComp
$Comp
L power:+5V #PWR042
U 1 1
P 9200 4150
F 0 "#PWR042" H 9200 4000 50  0001 C CNN
F 1 "+5V" V 9215 4278 50  0000 L CNN
F 2 "" H 9200 4150 50  0001 C CNN
F 3 "" H 9200 4150 50  0001 C CNN
	1    9200 4150
	0    1    1    0   
$EndComp
Wire Wire Line
	8800 4200 8800 4150
$Comp
L Device:R R12
U 1 1
P 9400 4500
F 0 "R12" V 9193 4500 50  0000 C CNN
F 1 "10k" V 9284 4500 50  0000 C CNN
F 2 "Resistor_SMD:R_0603_1608Metric" V 9330 4500 50  0001 C CNN
F 3 "~" H 9400 4500 50  0001 C CNN
	1    9400 4500
	0    -1   1    0   
$EndComp
Wire Wire Line
	9200 4500 9250 4500
Wire Wire Line
	9200 4700 9250 4700
Wire Wire Line
	9200 4800 9250 4800
Wire Wire Line
	9200 4900 9250 4900
$Comp
L power:GND #PWR050
U 1 1
P 9650 4900
F 0 "#PWR050" H 9650 4650 50  0001 C CNN
F 1 "GND" V 9655 4772 50  0000 R CNN
F 2 "" H 9650 4900 50  0001 C CNN
F 3 "" H 9650 4900 50  0001 C CNN
	1    9650 4900
	0    -1   -1   0   
$EndComp
Wire Wire Line
	9550 4900 9650 4900
$Comp
L power:+5V #PWR049
U 1 1
P 9650 4500
F 0 "#PWR049" H 9650 4350 50  0001 C CNN
F 1 "+5V" V 9665 4628 50  0000 L CNN
F 2 "" H 9650 4500 50  0001 C CNN
F 3 "" H 9650 4500 50  0001 C CNN
	1    9650 4500
	0    1    1    0   
$EndComp
Wire Wire Line
	9550 4500 9650 4500
Wire Wire Line
	8800 4150 9200 4150
Wire Wire Line
	8800 5100 8800 5250
Wire Wire Line
	8800 5250 9200 5250
$Comp
L power:GND #PWR037
U 1 1
P 7750 4900
F 0 "#PWR037" H 7750 4650 50  0001 C CNN
F 1 "GND" V 7755 4772 50  0000 R CNN
F 2 "" H 7750 4900 50  0001 C CNN
F 3 "" H 7750 4900 50  0001 C CNN
	1    7750 4900
	1    0    0    -1  
$EndComp
$Comp
L power:+5V #PWR036
U 1 1
P 7750 4500
F 0 "#PWR036" H 7750 4350 50  0001 C CNN
F 1 "+5V" V 7765 4628 50  0000 L CNN
F 2 "" H 7750 4500 50  0001 C CNN
F 3 "" H 7750 4500 50  0001 C CNN
	1    7750 4500
	1    0    0    -1  
$EndComp
Wire Wire Line
	7750 4500 7750 4550
Wire Wire Line
	7750 4850 7750 4900
$Comp
L Device:R R7
U 1 1
P 6850 4600
F 0 "R7" V 6643 4600 50  0000 C CNN
F 1 "10k" V 6734 4600 50  0000 C CNN
F 2 "Resistor_SMD:R_0603_1608Metric" V 6780 4600 50  0001 C CNN
F 3 "~" H 6850 4600 50  0001 C CNN
	1    6850 4600
	0    -1   1    0   
$EndComp
$Comp
L Device:R R8
U 1 1
P 6850 4800
F 0 "R8" V 6643 4800 50  0000 C CNN
F 1 "10k" V 6734 4800 50  0000 C CNN
F 2 "Resistor_SMD:R_0603_1608Metric" V 6780 4800 50  0001 C CNN
F 3 "~" H 6850 4800 50  0001 C CNN
	1    6850 4800
	0    -1   -1   0   
$EndComp
Text GLabel 6600 4800 0    50   UnSpc ~ 0
I2C_SCL
Text GLabel 6600 4600 0    50   UnSpc ~ 0
I2C_SDA
Wire Wire Line
	6600 4600 6700 4600
Wire Wire Line
	6600 4800 6700 4800
Wire Wire Line
	7000 4600 7100 4600
Wire Wire Line
	7000 4800 7100 4800
$Comp
L Device:C C11
U 1 1
P 8400 2450
F 0 "C11" H 8515 2496 50  0000 L CNN
F 1 "10nF" H 8515 2405 50  0000 L CNN
F 2 "Capacitor_SMD:C_0603_1608Metric" H 8438 2300 50  0001 C CNN
F 3 "~" H 8400 2450 50  0001 C CNN
	1    8400 2450
	-1   0    0    1   
$EndComp
$Comp
L Device:C C13
U 1 1
P 8700 2450
F 0 "C13" H 8815 2496 50  0000 L CNN
F 1 "100nF" H 8815 2405 50  0000 L CNN
F 2 "Capacitor_SMD:C_0603_1608Metric" H 8738 2300 50  0001 C CNN
F 3 "~" H 8700 2450 50  0001 C CNN
	1    8700 2450
	1    0    0    -1  
$EndComp
$Comp
L power:+5V #PWR040
U 1 1
P 8800 2150
F 0 "#PWR040" H 8800 2000 50  0001 C CNN
F 1 "+5V" V 8815 2278 50  0000 L CNN
F 2 "" H 8800 2150 50  0001 C CNN
F 3 "" H 8800 2150 50  0001 C CNN
	1    8800 2150
	0    1    1    0   
$EndComp
$Comp
L power:GND #PWR041
U 1 1
P 8800 2700
F 0 "#PWR041" H 8800 2450 50  0001 C CNN
F 1 "GND" H 8805 2527 50  0000 C CNN
F 2 "" H 8800 2700 50  0001 C CNN
F 3 "" H 8800 2700 50  0001 C CNN
	1    8800 2700
	0    -1   -1   0   
$EndComp
Wire Wire Line
	8400 2300 8400 2150
Wire Wire Line
	8400 2150 8700 2150
Wire Wire Line
	8700 2300 8700 2150
Connection ~ 8700 2150
Wire Wire Line
	8700 2150 8800 2150
Wire Wire Line
	8400 2600 8400 2700
Wire Wire Line
	8400 2700 8700 2700
Wire Wire Line
	8700 2600 8700 2700
Connection ~ 8700 2700
Wire Wire Line
	8700 2700 8800 2700
$Comp
L Device:C C10
U 1 1
P 8400 1400
F 0 "C10" H 8515 1446 50  0000 L CNN
F 1 "10nF" H 8515 1355 50  0000 L CNN
F 2 "Capacitor_SMD:C_0603_1608Metric" H 8438 1250 50  0001 C CNN
F 3 "~" H 8400 1400 50  0001 C CNN
	1    8400 1400
	-1   0    0    1   
$EndComp
$Comp
L Device:C C12
U 1 1
P 8700 1400
F 0 "C12" H 8815 1446 50  0000 L CNN
F 1 "100nF" H 8815 1355 50  0000 L CNN
F 2 "Capacitor_SMD:C_0603_1608Metric" H 8738 1250 50  0001 C CNN
F 3 "~" H 8700 1400 50  0001 C CNN
	1    8700 1400
	1    0    0    -1  
$EndComp
$Comp
L power:+5V #PWR038
U 1 1
P 8800 1100
F 0 "#PWR038" H 8800 950 50  0001 C CNN
F 1 "+5V" V 8815 1228 50  0000 L CNN
F 2 "" H 8800 1100 50  0001 C CNN
F 3 "" H 8800 1100 50  0001 C CNN
	1    8800 1100
	0    1    1    0   
$EndComp
$Comp
L power:GND #PWR039
U 1 1
P 8800 1650
F 0 "#PWR039" H 8800 1400 50  0001 C CNN
F 1 "GND" H 8805 1477 50  0000 C CNN
F 2 "" H 8800 1650 50  0001 C CNN
F 3 "" H 8800 1650 50  0001 C CNN
	1    8800 1650
	0    -1   -1   0   
$EndComp
Wire Wire Line
	8400 1250 8400 1100
Wire Wire Line
	8400 1100 8700 1100
Wire Wire Line
	8700 1250 8700 1100
Connection ~ 8700 1100
Wire Wire Line
	8700 1100 8800 1100
Wire Wire Line
	8400 1550 8400 1650
Wire Wire Line
	8400 1650 8700 1650
Wire Wire Line
	8700 1550 8700 1650
Connection ~ 8700 1650
Wire Wire Line
	8700 1650 8800 1650
$Comp
L Device:C C15
U 1 1
P 9500 2450
F 0 "C15" H 9615 2496 50  0000 L CNN
F 1 "10nF" H 9615 2405 50  0000 L CNN
F 2 "Capacitor_SMD:C_0603_1608Metric" H 9538 2300 50  0001 C CNN
F 3 "~" H 9500 2450 50  0001 C CNN
	1    9500 2450
	-1   0    0    1   
$EndComp
$Comp
L Device:C C17
U 1 1
P 9800 2450
F 0 "C17" H 9915 2496 50  0000 L CNN
F 1 "100nF" H 9915 2405 50  0000 L CNN
F 2 "Capacitor_SMD:C_0603_1608Metric" H 9838 2300 50  0001 C CNN
F 3 "~" H 9800 2450 50  0001 C CNN
	1    9800 2450
	1    0    0    -1  
$EndComp
$Comp
L power:+5V #PWR047
U 1 1
P 9900 2150
F 0 "#PWR047" H 9900 2000 50  0001 C CNN
F 1 "+5V" V 9915 2278 50  0000 L CNN
F 2 "" H 9900 2150 50  0001 C CNN
F 3 "" H 9900 2150 50  0001 C CNN
	1    9900 2150
	0    1    1    0   
$EndComp
$Comp
L power:GND #PWR048
U 1 1
P 9900 2700
F 0 "#PWR048" H 9900 2450 50  0001 C CNN
F 1 "GND" H 9905 2527 50  0000 C CNN
F 2 "" H 9900 2700 50  0001 C CNN
F 3 "" H 9900 2700 50  0001 C CNN
	1    9900 2700
	0    -1   -1   0   
$EndComp
Wire Wire Line
	9500 2300 9500 2150
Wire Wire Line
	9500 2150 9800 2150
Wire Wire Line
	9800 2300 9800 2150
Connection ~ 9800 2150
Wire Wire Line
	9800 2150 9900 2150
Wire Wire Line
	9500 2600 9500 2700
Wire Wire Line
	9500 2700 9800 2700
Wire Wire Line
	9800 2600 9800 2700
Connection ~ 9800 2700
Wire Wire Line
	9800 2700 9900 2700
$Comp
L Transistor_BJT:BC817 Q1
U 1 1
P 2050 6650
F 0 "Q1" H 2241 6696 50  0000 L CNN
F 1 "BC817" H 2241 6605 50  0000 L CNN
F 2 "Package_TO_SOT_SMD:SOT-23" H 2250 6575 50  0001 L CIN
F 3 "http://www.fairchildsemi.com/ds/BC/BC817.pdf" H 2050 6650 50  0001 L CNN
	1    2050 6650
	1    0    0    -1  
$EndComp
$Comp
L power:+3.3V #PWR0101
U 1 1
P 7100 4600
F 0 "#PWR0101" H 7100 4450 50  0001 C CNN
F 1 "+3.3V" V 7100 4850 50  0000 C CNN
F 2 "" H 7100 4600 50  0001 C CNN
F 3 "" H 7100 4600 50  0001 C CNN
	1    7100 4600
	0    1    1    0   
$EndComp
$Comp
L power:+3.3V #PWR0102
U 1 1
P 7100 4800
F 0 "#PWR0102" H 7100 4650 50  0001 C CNN
F 1 "+3.3V" V 7100 5050 50  0000 C CNN
F 2 "" H 7100 4800 50  0001 C CNN
F 3 "" H 7100 4800 50  0001 C CNN
	1    7100 4800
	0    1    1    0   
$EndComp
$Comp
L Regulator_Linear:LM78M05_TO252 U3
U 1 1
P 4800 6650
F 0 "U3" H 4800 6892 50  0000 C CNN
F 1 "LM78M05_TO252" H 4800 6801 50  0000 C CNN
F 2 "Package_TO_SOT_SMD:TO-252-2" H 4800 6875 50  0001 C CIN
F 3 "http://www.fairchildsemi.com/ds/LM/LM78M05.pdf" H 4800 6600 50  0001 C CNN
	1    4800 6650
	1    0    0    -1  
$EndComp
Wire Wire Line
	1200 3200 1300 3200
Wire Wire Line
	1200 3400 1300 3400
Wire Wire Line
	1200 3600 1300 3600
Wire Wire Line
	1200 4000 1300 4000
$Comp
L Device:LED D4
U 1 1
P 4950 6250
F 0 "D4" H 4943 5995 50  0000 C CNN
F 1 "LED" H 4943 6086 50  0000 C CNN
F 2 "LED_SMD:LED_0603_1608Metric" H 4950 6250 50  0001 C CNN
F 3 "~" H 4950 6250 50  0001 C CNN
	1    4950 6250
	-1   0    0    1   
$EndComp
$Comp
L Device:R R14
U 1 1
P 4550 6250
F 0 "R14" V 4343 6250 50  0000 C CNN
F 1 "1k" V 4434 6250 50  0000 C CNN
F 2 "Resistor_SMD:R_0603_1608Metric" V 4480 6250 50  0001 C CNN
F 3 "~" H 4550 6250 50  0001 C CNN
	1    4550 6250
	0    1    1    0   
$EndComp
Wire Wire Line
	4300 6250 4400 6250
Wire Wire Line
	4700 6250 4800 6250
Wire Wire Line
	5100 6250 5250 6250
$Comp
L power:GND #PWR0103
U 1 1
P 5250 6250
F 0 "#PWR0103" H 5250 6000 50  0001 C CNN
F 1 "GND" H 5255 6077 50  0000 C CNN
F 2 "" H 5250 6250 50  0001 C CNN
F 3 "" H 5250 6250 50  0001 C CNN
	1    5250 6250
	0    -1   -1   0   
$EndComp
$Comp
L power:+5V #PWR0104
U 1 1
P 4300 6250
F 0 "#PWR0104" H 4300 6100 50  0001 C CNN
F 1 "+5V" V 4315 6378 50  0000 L CNN
F 2 "" H 4300 6250 50  0001 C CNN
F 3 "" H 4300 6250 50  0001 C CNN
	1    4300 6250
	0    -1   -1   0   
$EndComp
Wire Wire Line
	2250 2350 2250 2450
Wire Wire Line
	2250 2850 2200 2850
Connection ~ 2250 2350
Wire Wire Line
	2250 2350 2300 2350
Wire Wire Line
	2200 2750 2250 2750
Connection ~ 2250 2750
Wire Wire Line
	2250 2750 2250 2850
Wire Wire Line
	2200 2650 2250 2650
Connection ~ 2250 2650
Wire Wire Line
	2250 2650 2250 2750
Wire Wire Line
	2200 2550 2250 2550
Connection ~ 2250 2550
Wire Wire Line
	2250 2550 2250 2650
Wire Wire Line
	2200 2450 2250 2450
Connection ~ 2250 2450
Wire Wire Line
	2250 2450 2250 2550
$EndSCHEMATC
